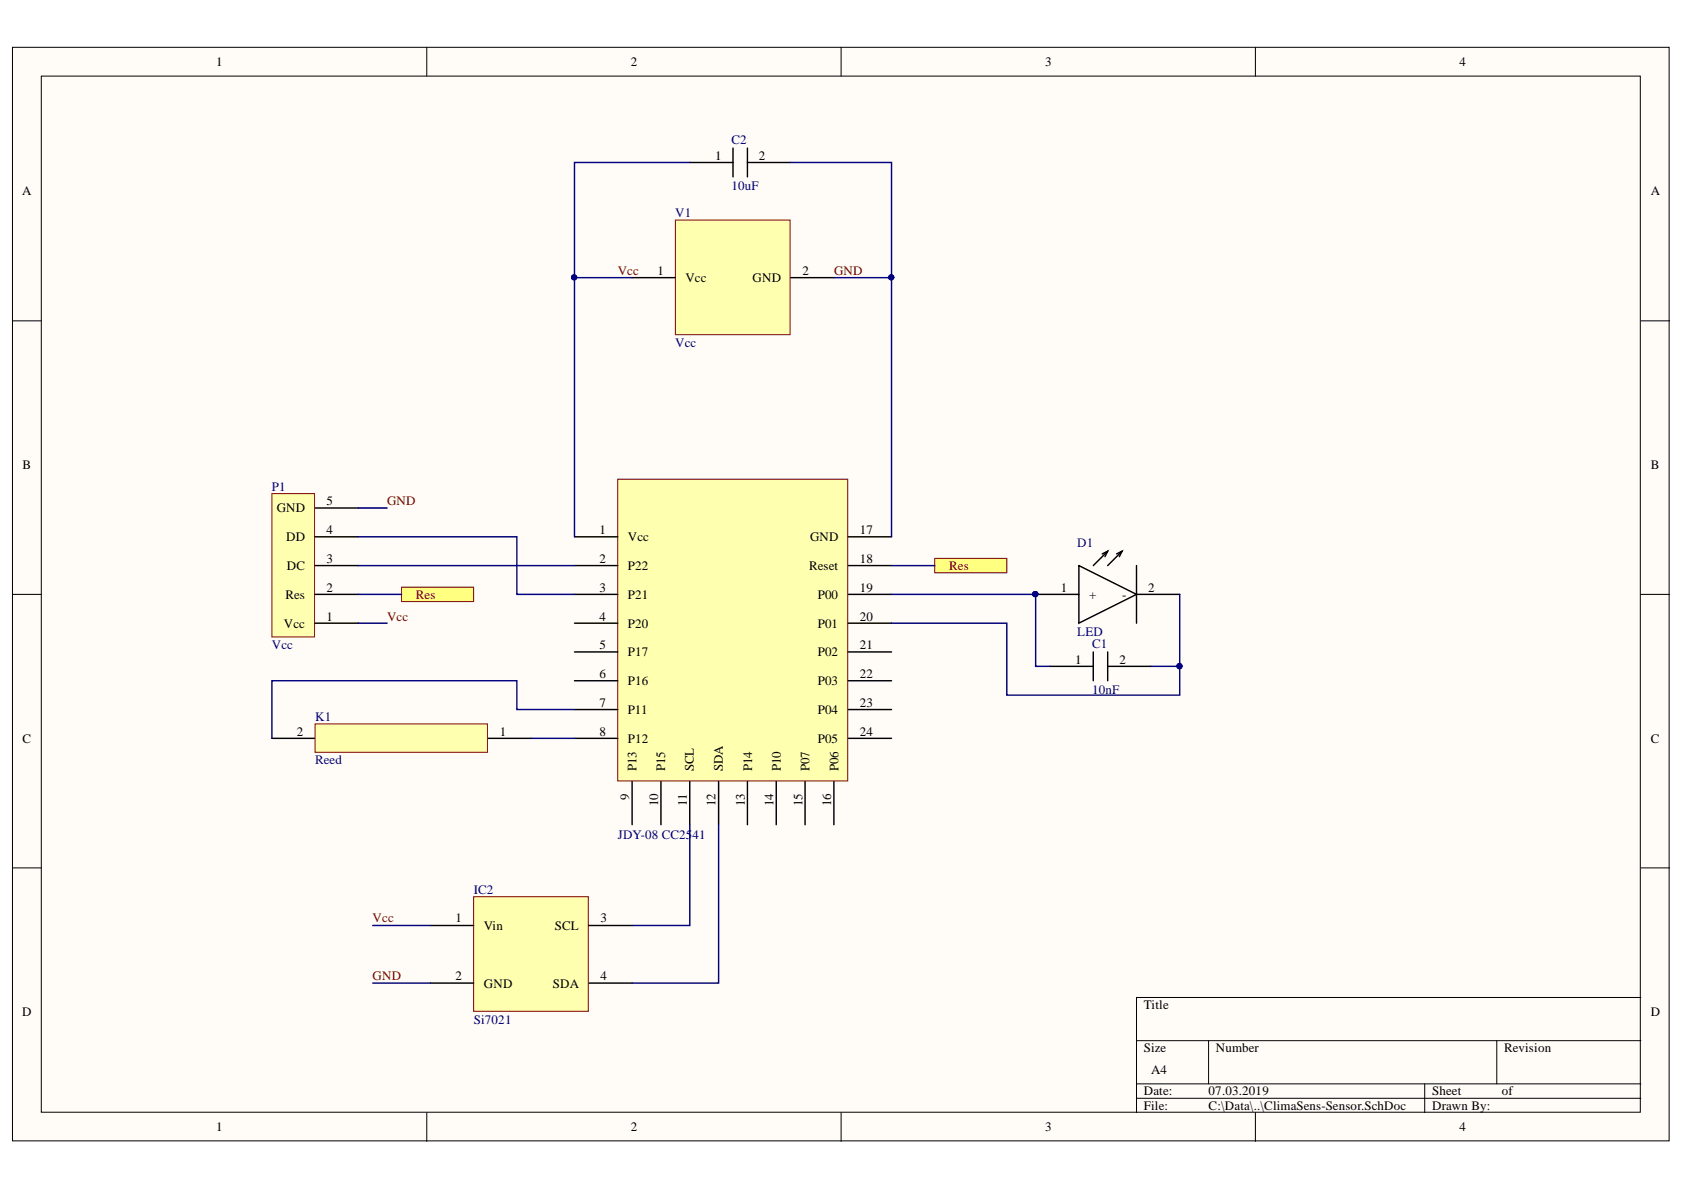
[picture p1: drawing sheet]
<svg xmlns="http://www.w3.org/2000/svg" width="297mm" height="210mm" viewBox="0 0 297 210" stroke-linecap="round" stroke-linejoin="round" font-family="sans-serif">
<g fill="#fffcf8" stroke="#000" stroke-width=".18">
<path d="M2.2 8.3h292.2v192.9h-292.2z"/>
<path d="M7.3 13.4h282v182.8h-282z"/>
</g>
<g fill="none" stroke="#000" stroke-width=".18">
<path d="M75.3 8.3v5.1M148.4 8.3v5.1M221.4 8.3v5.1M2.2 56.6h5.1M289.4 56.6h5.1M2.2 104.8h5.1M289.4 104.8h5.1M2.2 153.1h5.1M289.4 153.1h5.1M289.4 175.9h-88.9v20.4M75.3 196.3v5M148.4 196.3v5"/>
<path d="M200.5 183.6h88.9M200.5 191.2h88.9M200.5 193.7h88.9M213.2 183.6v7.6M221.4 196.3v5M251.3 191.2v5.1M264 183.6v7.6"/>
</g>
<path d="M119.1 38.8h20.3v20.2h-20.3z" fill="#ffffb0" stroke="#800000" stroke-width=".18"/>
<path d="M111.5 49h7.6M139.5 49h7.6M48 130.2h7.6M86.1 130.2h7.6" fill="none" stroke="#000" stroke-width=".25"/>
<g fill="#ffffb0" stroke="#800000" stroke-width=".18">
<path d="M55.6 127.7h30.4v5h-30.4z"/>
<path d="M83.5 158.2h20.3v20.2h-20.3z"/>
</g>
<path d="M75.9 163.2h7.6M75.9 173.4h7.6M103.9 163.2h7.6M103.9 173.4h7.6" fill="none" stroke="#000" stroke-width=".25"/>
<path d="M109 84.5h40.5v53.3h-40.5z" fill="#ffffb0" stroke="#800000" stroke-width=".18"/>
<g fill="none" stroke="#000" stroke-width=".25">
<path d="M101.3 94.7h7.7M101.3 99.8h7.7M149.6 94.7h7.7M149.6 99.8h7.7M190.3 99.8l10.2 5-10.2 5.1zM194.4 97.7l1-.5-.5 1M195.4 97.2l-2.6 2.6M197 97.7l.9-.5-.5 1M197.9 97.2l-2.5 2.6M200.5 99.8v10.1M101.3 104.8h7.7M101.3 109.9h7.7"/>
<path d="M101.3 115h7.7M149.6 104.8h7.7M149.6 109.9h7.7M149.6 115h7.7M182.7 104.8h7.6M185.2 117.5h7.6M192.8 115v5.1M195.4 117.5h7.6M195.4 115v5.1M200.5 104.8h7.6M101.3 120.1h7.7M101.3 125.2h7.7"/>
<path d="M101.3 130.2h7.7M111.5 137.9v7.6M116.6 137.9v7.6M121.7 137.9v7.6M126.8 137.9v7.6M131.8 137.9v7.6M136.9 137.9v7.6M142 137.9v7.6M147.1 137.9v7.6M149.6 120.1h7.7M149.6 125.2h7.7M149.6 130.2h7.7"/>
</g>
<circle cx="182.6" cy="104.8" r=".46" fill="#000080" stroke="#000080" stroke-width=".18"/>
<path d="M48 87.1h7.5v25.3h-7.5z" fill="#ffffb0" stroke="#800000" stroke-width=".18"/>
<path d="M55.6 99.8h7.6M55.6 94.7h7.6M55.6 89.6h7.6M55.6 109.9h7.6M55.6 104.8h7.6" fill="none" stroke="#000" stroke-width=".25"/>
<g fill="none" stroke="#000080" stroke-width=".25">
<path d="M111.5 49h-10.2v45.7M147.1 49h10.2v45.7M63.2 94.7h28v10.1h10.1M63.2 99.8h38.1M157.3 104.8h25.4v12.7h2.5M157.3 109.9h20.3v12.7h30.5v-5.1M208.1 104.8v12.7h-5.1M93.7 130.2h7.6M101.3 125.2h-10.1v-5.1h-43.2v10.1M121.7 145.5v17.7h-10.2M126.8 145.5v27.9h-15.3M65.7 173.4h10.2"/>
<path d="M65.7 163.2h10.2"/>
</g>
<g fill="#000080" stroke="#000080" stroke-width=".18">
<circle cx="101.3" cy="48.9" r=".46"/>
<circle cx="157.2" cy="48.9" r=".46"/>
<circle cx="182.6" cy="104.8" r=".46"/>
<circle cx="208" cy="117.5" r=".46"/>
</g>
<g fill="#ffff80" stroke="#800000" stroke-width=".18">
<path d="M70.8 103.6h12.7v2.5h-12.7z" fill-rule="evenodd"/>
<path d="M164.9 98.5h12.7v2.5h-12.7z" fill-rule="evenodd"/>
</g>
<path d="M121.7 28.7h-20.4v20.3M139.5 28.7h17.8v20.3M63.2 89.6h5.1M157.3 99.8h7.6M63.2 104.8h7.6M63.2 109.9h5.1" fill="none" stroke="#000080" stroke-width=".25"/>
<path d="M121.7 28.7h7.6M129.3 26.1v5.1M131.8 28.7h7.7M131.8 26.1v5.1" fill="none" stroke="#000" stroke-width=".25"/>
<g fill="#000080" stroke="#000080" stroke-width=".18">
<circle cx="157.2" cy="48.9" r=".46"/>
<circle cx="101.3" cy="48.9" r=".46"/>
</g>
<g font-size="2.3">
<text x="38.2" y="11.7">1</text>
<text x="111.2" y="11.7">2</text>
<text x="184.3" y="11.7">3</text>
<text x="257.4" y="11.7">4</text>
<text x="126.1" y="28.1">1</text>
<text x="133.8" y="28.1">2</text>
<text x="3.9" y="34.5">A</text>
<text x="291.2" y="34.5">A</text>
<text x="116" y="48.5">1</text>
<text x="120.9" y="49.8">Vcc</text>
<text x="132.7" y="49.8">GND</text>
<text x="141.5" y="48.5">2</text>
<text x="4" y="82.7">B</text>
<text x="291.2" y="82.7">B</text>
<text x="57.6" y="89.1">5</text>
<text x="48.8" y="90.4">GND</text>
<text x="50.5" y="95.4">DD</text>
<text x="57.6" y="94.2">4</text>
<text x="105.7" y="94.2">1</text>
<text x="110.7" y="95.4">Vcc</text>
<text x="142.9" y="95.4">GND</text>
<text x="151.7" y="94.2">17</text>
<text x="50.6" y="100.5">DC</text>
<text x="57.6" y="99.2">3</text>
<text x="105.7" y="99.2">2</text>
<text x="110.7" y="100.5">P22</text>
<text x="142.7" y="100.5">Reset</text>
<text x="151.7" y="99.2">18</text>
<text x="50.3" y="105.7">Res</text>
<text x="57.6" y="104.4">2</text>
<text x="105.7" y="104.4">3</text>
<text x="110.7" y="105.7">P21</text>
<text x="144.2" y="105.7">P00</text>
<text x="151.7" y="104.4">19</text>
<text x="187.1" y="104.4">1</text>
<text x="192.1" y="105.7">+</text>
<text x="198" y="105.7">-</text>
<text x="202.5" y="104.4">2</text>
<text x="50.1" y="110.7">Vcc</text>
<text x="57.6" y="109.5">1</text>
<text x="105.7" y="109.5">4</text>
<text x="110.7" y="110.7">P20</text>
<text x="144.2" y="110.7">P01</text>
<text x="151.7" y="109.5">20</text>
<text x="105.7" y="114.5">5</text>
<text x="105.7" y="119.6">6</text>
<text x="110.7" y="115.8">P17</text>
<text x="144.2" y="115.8">P02</text>
<text x="151.7" y="114.5">21</text>
<text x="151.7" y="119.6">22</text>
<text x="189.7" y="117.1">1</text>
<text x="197.4" y="117.1">2</text>
<text x="105.7" y="124.7">7</text>
<text x="110.7" y="120.9">P16</text>
<text x="110.7" y="125.9">P11</text>
<text x="144.2" y="120.9">P03</text>
<text x="144.2" y="125.9">P04</text>
<text x="151.7" y="124.7">23</text>
<text x="4" y="131">C</text>
<text x="52.4" y="129.7">2</text>
<text x="88.2" y="129.7">1</text>
<text x="105.7" y="129.7">8</text>
<text x="110.7" y="131">P12</text>
<text x="144.2" y="131">P05</text>
<text x="151.7" y="129.7">24</text>
<text x="291.2" y="131">C</text>
<text x="112.3" y="136.1" transform="rotate(-90 112.3 136.1)">P13</text>
<text x="117.3" y="136.1" transform="rotate(-90 117.3 136.1)">P15</text>
<text x="122.4" y="136.1" transform="rotate(-90 122.4 136.1)">SCL</text>
<text x="127.5" y="136.1" transform="rotate(-90 127.5 136.1)">SDA</text>
<text x="132.6" y="136.1" transform="rotate(-90 132.6 136.1)">P14</text>
<text x="137.7" y="136.1" transform="rotate(-90 137.7 136.1)">P10</text>
<text x="142.8" y="136.1" transform="rotate(-90 142.8 136.1)">P07</text>
<text x="147.9" y="136.1" transform="rotate(-90 147.9 136.1)">P06</text>
<text x="111" y="141.1" transform="rotate(-90 111 141.1)">9</text>
<text x="116.1" y="142.2" transform="rotate(-90 116.1 142.2)">10</text>
<text x="121.1" y="142.1" transform="rotate(-90 121.1 142.1)">11</text>
<text x="126.2" y="142.2" transform="rotate(-90 126.2 142.2)">12</text>
<text x="131.4" y="142.2" transform="rotate(-90 131.4 142.2)">13</text>
<text x="136.5" y="142.2" transform="rotate(-90 136.5 142.2)">14</text>
<text x="141.5" y="142.2" transform="rotate(-90 141.5 142.2)">15</text>
<text x="146.6" y="142.2" transform="rotate(-90 146.6 142.2)">16</text>
<text x="80.4" y="162.7">1</text>
<text x="85.4" y="164.1">Vin</text>
<text x="97.9" y="164.1">SCL</text>
<text x="105.9" y="162.7">3</text>
<text x="80.4" y="172.9">2</text>
<text x="105.9" y="172.9">4</text>
<text x="3.9" y="179.3">D</text>
<text x="85.4" y="174.2">GND</text>
<text x="97.5" y="174.2">SDA</text>
<text x="201.8" y="178">Title</text>
<text x="291.2" y="179.3">D</text>
<text x="201.8" y="185.6">Size</text>
<text x="214.5" y="185.6">Number</text>
<text x="265.3" y="185.6">Revision</text>
<text x="203" y="189.4">A4</text>
<text x="201.8" y="193.2">Date:</text>
<text x="201.8" y="195.8">File:</text>
<text x="213.2" y="193.2">07.03.2019</text>
<text x="213.2" y="195.8">C:\Data\..\ClimaSens-Sensor.SchDoc</text>
<text x="252.6" y="193.2">Sheet</text>
<text x="252.6" y="195.8">Drawn By:</text>
<text x="264.9" y="193.2">of</text>
<text x="38.2" y="199.6">1</text>
<text x="111.2" y="199.6">2</text>
<text x="184.3" y="199.6">3</text>
<text x="257.4" y="199.6">4</text>
</g>
<g font-size="2.3" fill="#000080">
<text x="129" y="25.4">C2</text>
<text x="129" y="33.5">10uF</text>
<text x="119.1" y="38.3">V1</text>
<text x="119.1" y="61.2">Vcc</text>
<text x="48" y="86.6">P1</text>
<text x="190" y="96.4">D1</text>
<text x="190" y="112.2">LED</text>
<text x="48" y="114.5">Vcc</text>
<text x="192.6" y="114.3">C1</text>
<text x="192.6" y="122.4">10nF</text>
<text x="55.6" y="127.2">K1</text>
<text x="55.6" y="134.8">Reed</text>
<text x="109" y="148">JDY-08 CC25</text>
<text x="122.2" y="148">41</text>
<text x="83.6" y="157.6">IC2</text>
<text x="83.6" y="180.5">Si7021</text>
</g>
<g font-size="2.3" fill="#800000">
<text x="109" y="48.5">Vcc</text>
<text x="147.1" y="48.5">GND</text>
<text x="68.3" y="89.1">GND</text>
<text x="167.4" y="100.5">Res</text>
<text x="73.3" y="105.7">Res</text>
<text x="68.3" y="109.5">Vcc</text>
<text x="65.7" y="162.7">Vcc</text>
<text x="65.7" y="172.9">GND</text>
</g>
</svg>
